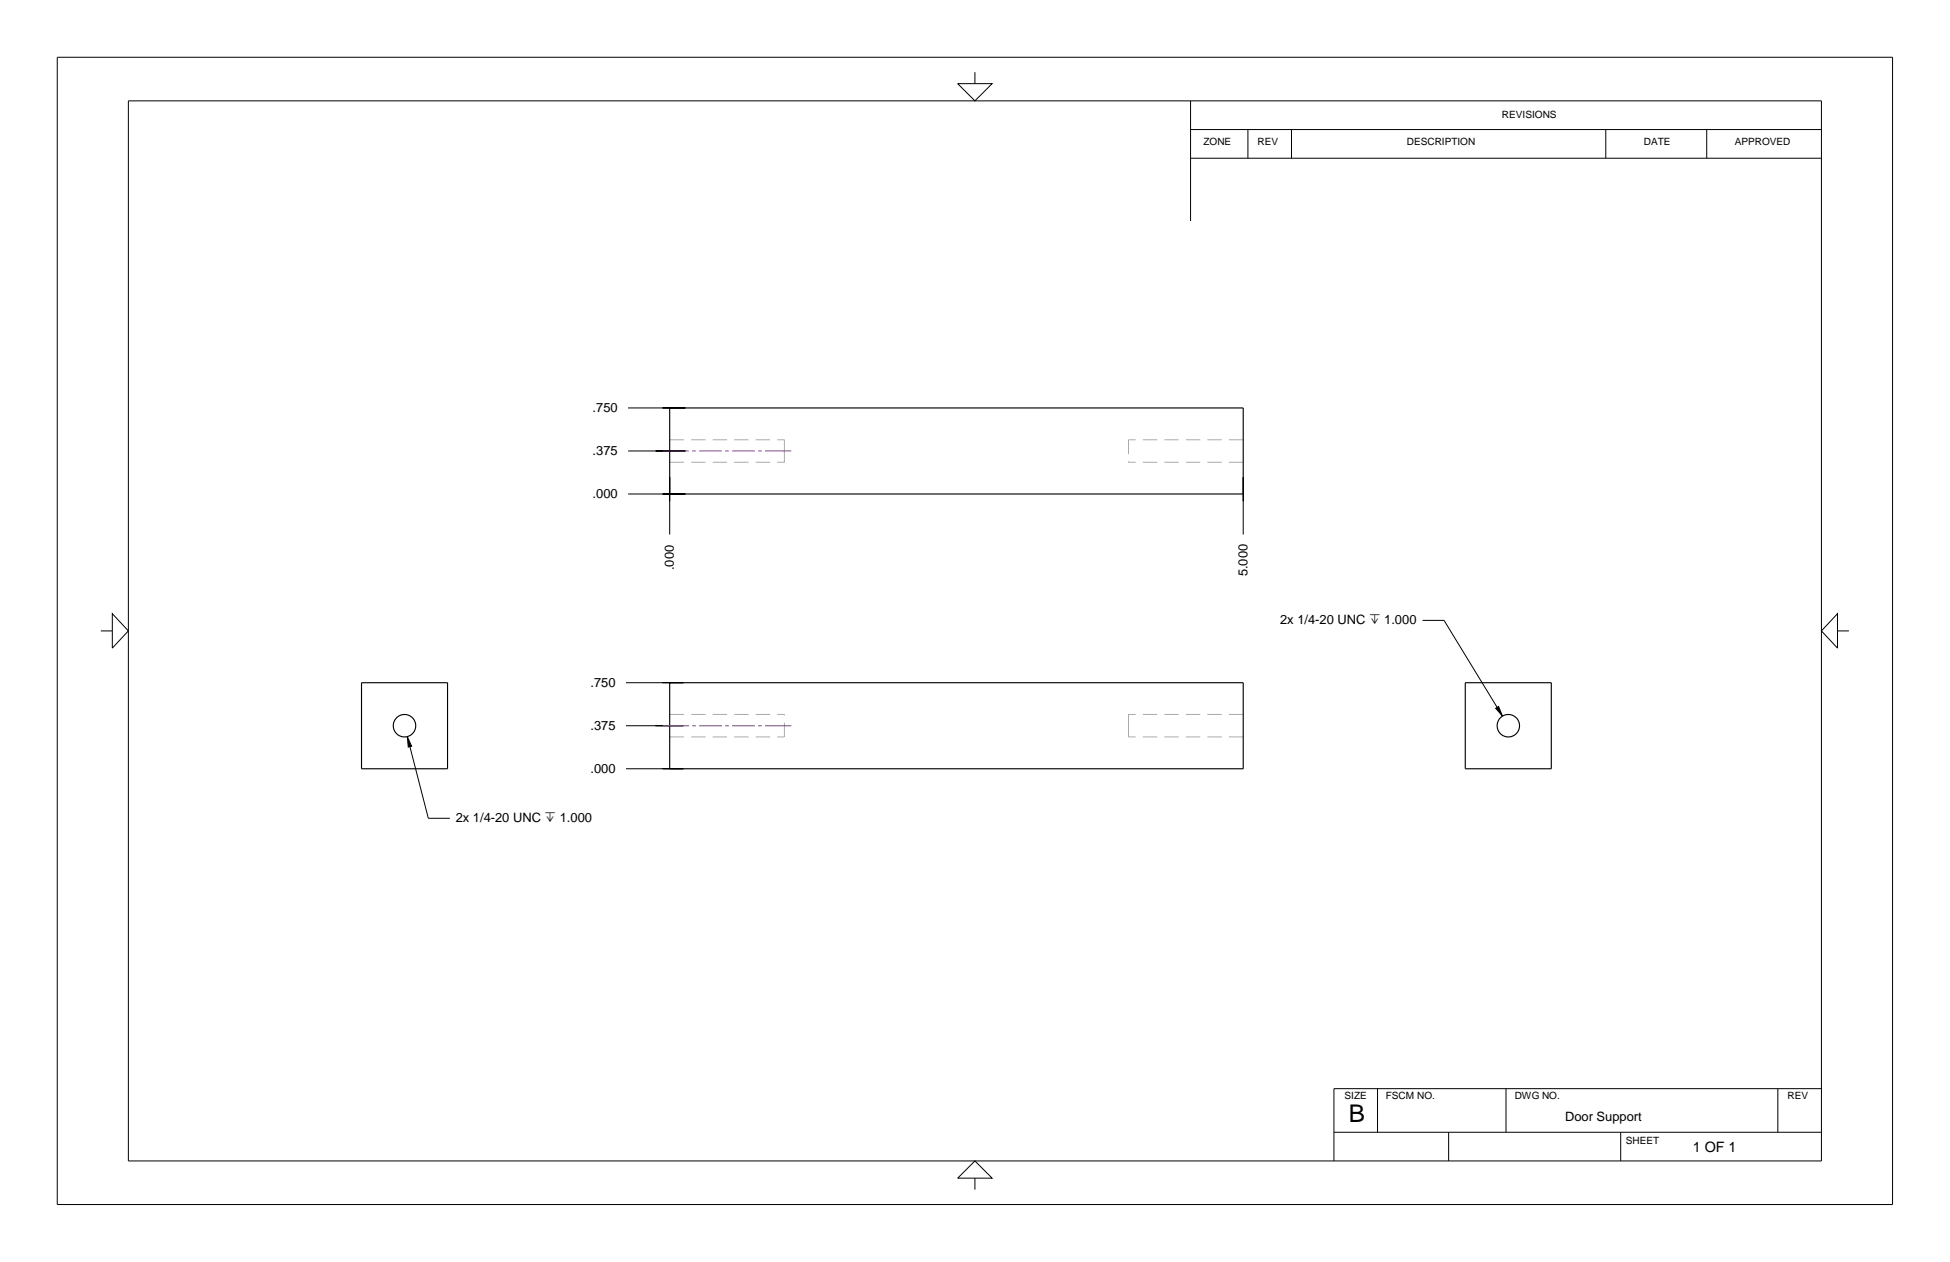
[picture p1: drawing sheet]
<svg xmlns="http://www.w3.org/2000/svg" width="432mm" height="279mm" viewBox="0 0 432 279" stroke-linecap="round" stroke-linejoin="round" font-family="sans-serif">
<g fill="none" stroke="#aaa" stroke-width=".22" stroke-dasharray="3.2 1.6" stroke-linecap="butt">
<path d="M148.3 97.4h25.4M173.7 99.8v-2.4M249.9 97.4v4.9M275.3 97.4h-25.4M148.3 102.3h25.4M173.7 102.3v-2.5M275.3 102.3h-25.4M148.3 158.2h25.4M249.9 158.2v2.5M275.3 158.2h-25.4M148.3 163.2h25.4M173.7 163.2v-5"/>
<path d="M249.9 160.7v2.5M275.3 163.2h-25.4"/>
</g>
<g fill="none" stroke="#000" stroke-width=".25">
<path d="M148.3 90.3h127v19.1h-127zM80.1 151.2h19v19h-19zM148.3 151.2h127v19h-127zM324.5 151.2h19v19h-19z"/>
<circle cx="89.6" cy="160.7" r="2.49"/>
<circle cx="334" cy="160.7" r="2.49"/>
</g>
<g fill="none" stroke="#000" stroke-width=".22">
<path d="M12.7 12.7h406.4v254h-406.4zM212.1 18.5h7.6l-3.8 3.8zM215.9 16v2.5M28.4 22.3h374.9v234.7h-374.9zM263.6 28.7h139.7M263.6 35h139.7M263.6 22.3v26.6M276.3 28.7v6.3M286 28.7v6.3M355.6 28.7v6.3M377.9 28.7v6.3M139.1 90.3h12.7h-5.1"/>
<path d="M139.1 99.8h12.7h-6.6M139.1 109.4h12.7h-5.1M148.3 111v-5.4v12.7M275.3 111v-5.4v12.7M22.3 139.7h2.6M24.9 135.9l3.5 3.8-3.5 3.8zM315 137.4h4.8l11.7 19.2M406.9 135.9v7.6l-3.6-3.8zM406.9 139.7h2.5M138.6 151.2h12.7h-4.6M331.2 156.8l.6-.4 .9 2.1zM90.2 163.1l.9 2.1-.7 .2z"/>
<path d="M90.8 165.3l4 15.9h4.8M138.6 170.2h12.7h-4.6M138.6 160.7h12.7h-6.1M215.9 257l3.8 3.8h-7.6zM295.4 250.7h107.9M305 241v9.7M320.8 250.7v6.3M333.5 241v9.7M358.9 250.7v6.3M393.7 241v9.7M403.3 241h-107.9v16M215.9 260.8v2.6"/>
</g>
<g fill="none" stroke="#801196" stroke-width=".22">
<path d="M146.8 99.8h5.7M153.3 99.8h.8M154.8 99.8h5.1M160.6 99.8h.8M162.1 99.8h5M167.9 99.8h.8M169.4 99.8h5.8M146.8 160.7h5.7M153.3 160.7h.8M154.8 160.7h5.1M160.6 160.7h.8M162.1 160.7h5"/>
<path d="M167.9 160.7h.8M169.4 160.7h5.8"/>
</g>
<g fill="#000">
<path d="M331.2 156.8l1.5 1.7-.8-2.1z" fill-rule="evenodd"/>
<path d="M90.2 163.2l.9 2-.7 .2z" fill-rule="evenodd"/>
</g>
<text font-size="5.4" x="298.7" y="248.4">B</text>
<text font-size="3.2" x="374.8" y="255.1">1 OF 1</text>
<g font-size="2.9">
<text x="131.2" y="91.3">.750</text>
<text x="131.2" y="100.8">.375</text>
<text x="131.2" y="110.3">.000</text>
<text x="149.2" y="126.2" transform="rotate(-90 149.2 126.2)">.000</text>
<text x="276.2" y="127.6" transform="rotate(-90 276.2 127.6)">5.000</text>
<text x="283.5" y="138.2">2x 1/4-20 UNC x 1.000</text>
<text x="130.8" y="152.1">.750</text>
<text x="130.8" y="161.6">.375</text>
<text x="130.8" y="171.2">.000</text>
<text x="100.9" y="182.1">2x 1/4-20 UNC x 1.000</text>
</g>
<text font-size="2.8" x="346.6" y="248.1">Door Support</text>
<g font-size="2.2">
<text x="332.6" y="26">REVISIONS</text>
<text x="266.5" y="32.2">ZONE</text>
<text x="278.5" y="32.2">REV</text>
<text x="311.6" y="32.2">DESCRIPTION</text>
<text x="364" y="32.2">DATE</text>
<text x="384.2" y="32.2">APPROVED</text>
<text x="297.7" y="243.4">SIZE</text>
<text x="306.9" y="243.4">FSCM NO.</text>
<text x="335.4" y="243.4">DWG NO.</text>
<text x="395.8" y="243.4">REV</text>
<text x="360" y="253.2">SHEET</text>
</g>
</svg>
